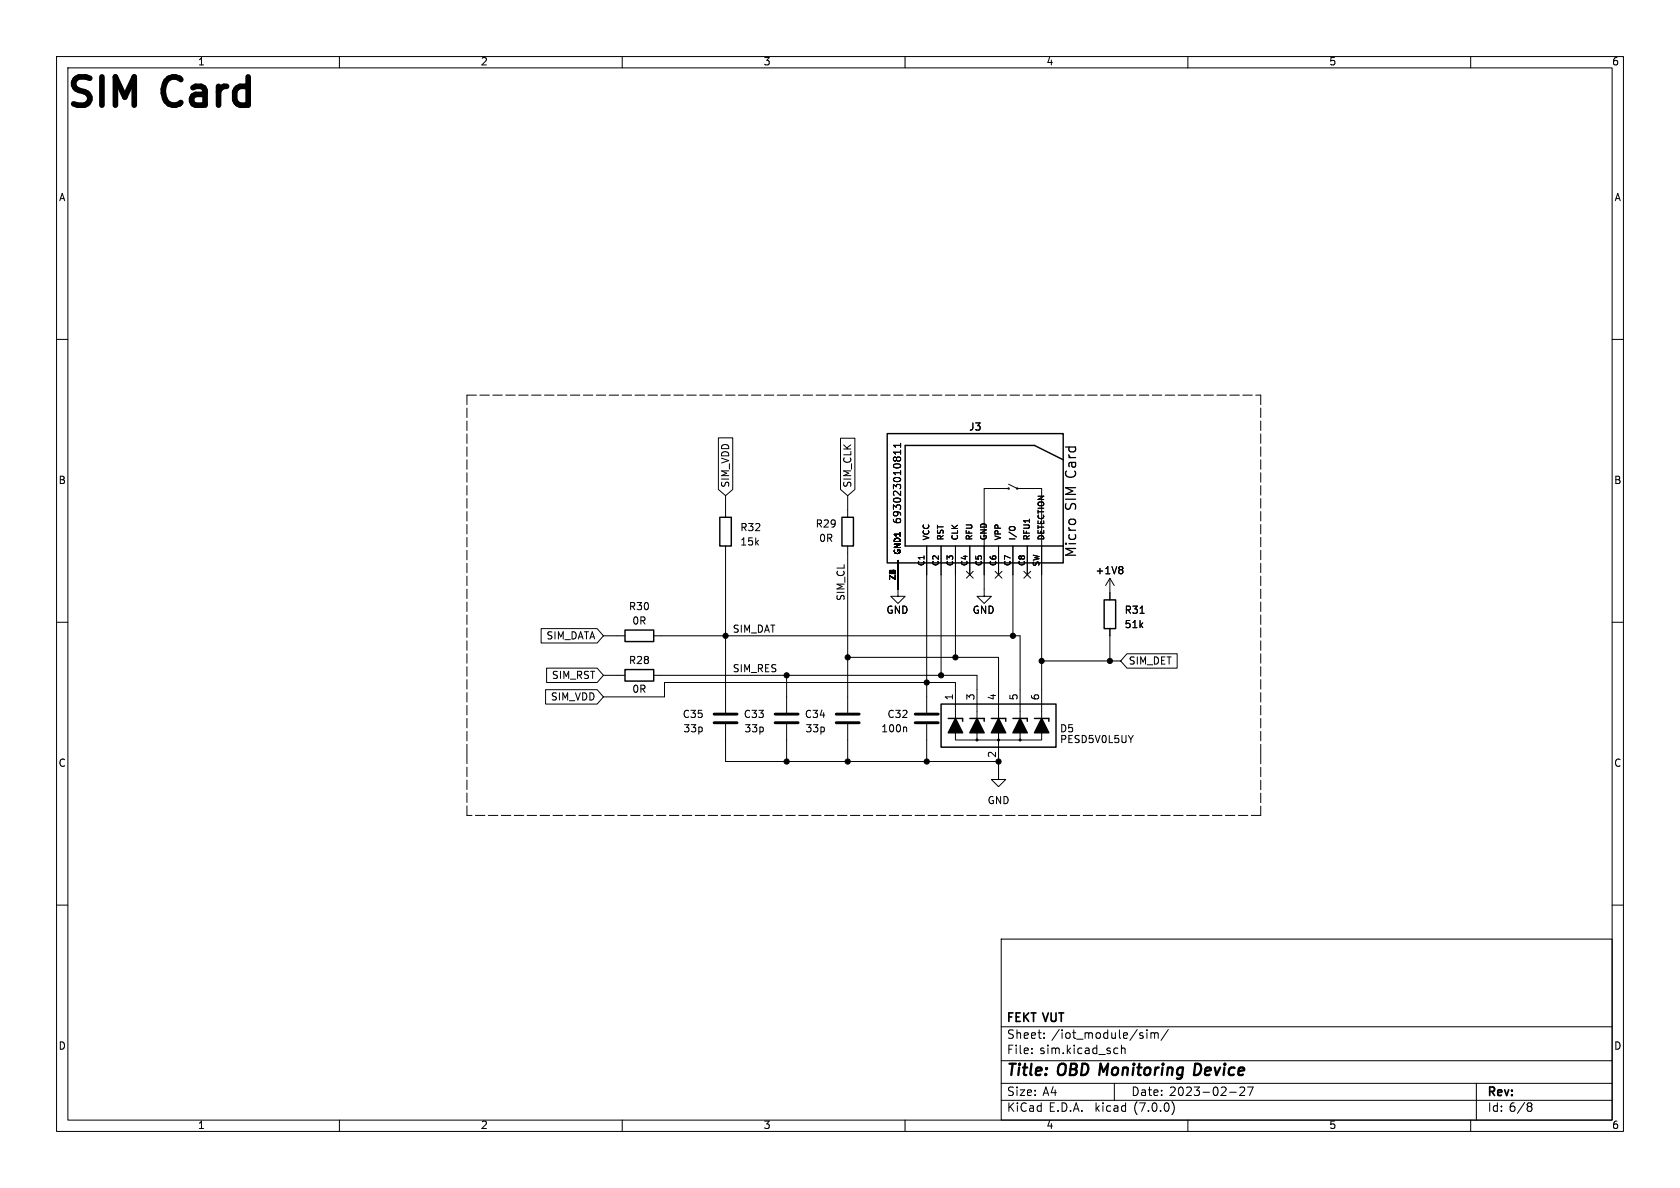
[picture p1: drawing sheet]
<svg xmlns="http://www.w3.org/2000/svg" width="297mm" height="210mm" viewBox="0 0 297 210" stroke-linecap="round" stroke-linejoin="round" font-family="sans-serif">
<g fill="none" stroke="#000" stroke-width=".18">
<path d="M10 10h277v190h-277zM12 12h273v186h-273zM60 10v2M110 10v2M160 10v2M210 10v2M260 10v2M10 60h2M285 60h2M127 77.4h2.5v9.1l-1.2 1.1-1.3-1.1zM148.6 77.5h2.5v9l-1.2 1.1-1.3-1.1zM159.2 78.4v.7"/>
<path d="M159.2 79.6v.7M159.2 79.9h-1.3l.4 .4M159.2 78.7h-1.3l.4 .4M128.3 87.6v3.8M128.3 96.5v29.5M149.9 87.6v3.8M149.9 96.5v29.5M158.7 99.1v6.3h1.3l-1.3 1.3-1.2-1.3h1.2M163.8 96.5v29.5M166.4 96.5v22.9M168.9 96.5v19.7M171.4 96.5v5.1"/>
<path d="M176.5 96.5v5.1M178.2 86.4h-4.2v19h1.3l-1.3 1.3-1.3-1.3h1.3M178.3 85.6l1.5 .8M178.5 93.2l.3-.1 .6 .1M179.1 96.5v15.9M180 86.4h4.1v44.4h-15.2v-10.1h-51.4v2.5h-10.8M181.6 96.5v5.1M10 110h2M95.7 111.1h9.9l1.1 1.3-1.1 1.3h-9.9zM96.6 118.1h9l1.1 1.3-1.1 1.3h-9zM106.7 112.4h3.8M106.7 119.4h3.8"/>
<path d="M115.6 112.4h64.7v18.4M115.6 119.4h57.1v11.4M139.1 119.4v6.6M149.9 116.2h26.6v21.6h-1.2l1.2 1.3 1.3-1.3h-1.3M170.8 101l1.3 1.2M172.1 101l-1.3 1.2M175.9 101l1.2 1.2M177.1 101l-1.2 1.2M181 101l1.2 1.2M182.2 101l-1.2 1.2M184.1 116.8h14M196.2 102.2v3.8"/>
<path d="M196.2 111.1v5.7M196.2 102.2l-.7 1.3M196.2 102.2l.8 1.3M198.3 100.2l.2 .2-.2 .3 .2 .2v.3l-.2 .2M199.2 115.6h8.9v2.5h-8.9l-1.1-1.3zM285 110h2M96.5 121.9h9.1l1.1 1.3-1.1 1.3h-9.1zM128.3 128v6.6h48.2M139.1 128v6.6M149.9 128v6.6M160.1 128.5l.2 .2v.7M163.8 128v6.6"/>
<path d="M200.3 130l-.4 .7M10 160h2M285 160h2M177 166h108v32h-108zM60 198v2M110 198v2M160 198v2M177 194.5h108M177 191.5h108M177 187.5h108M177 181.5h108M182.4 186.1v.2"/>
<path d="M182.4 185.3v.2M184.6 183.4v.2M184.6 182.6v.2M197 191.5v3M197.5 185.3h.1M197.6 186.2l-.1 .1M198.3 184.8v1.5M198.3 185.4l.2-.1h.3l.1 1M201.7 183.1h.3l.1 .2-.2 .3h-.3M201.7 182.6h.3M202.8 182.1v.1M202.8 182.6v1"/>
<path d="M203.5 182.7l.4-.1 .2 .2M203.5 182.6v1M204.1 182.8l.2-.2h.4l.1 1M204.1 182.8v.8M206.5 182l-1.2 1.9M207.2 194.8a1.74 1.74 0 0 1 0 2.2M210 198v2M217.4 193.1h1.1M219.2 192.3l.6-.1 .2 .1v.3l-.9 1.1h.9M220.5 192.2h1l-.6 1.5M260 198v2M261 191.5v6.5"/>
<path d="M270.3 195h.2l.3 .2-.3 .4M270.3 195.6h.2M270.5 195.6l.3 .1v.5l-.3 .3h-.2"/>
<circle cx="178.3" cy="86.4" r=".13"/>
<circle cx="179.8" cy="86.4" r=".13"/>
</g>
<path d="M211.8 188h-.5l-.2 2 .7-.1" fill="none" stroke="#000" stroke-width=".4"/>
<g fill="none" stroke="#000" stroke-width=".25">
<path d="M156.8 76.6h31.2v22.9h-31.2zM127.3 91.4h2v5.1h-2zM148.8 91.4h2.1v5.1h-2.1zM188 81.3l-5.1-2.6h-22.9v17.8h28M110.5 111.4h5.1v2h-5.1zM110.5 118.4h5.1v2h-5.1zM195.2 106h2v5.1h-2zM166.4 124.5h20.3v7.6h-20.3zM167.6 127h2.6v.5M171.4 127h2.6v.5M175.3 127h2.5v.5M179.1 127h2.5v.5"/>
<path d="M182.9 127h2.5v.5"/>
</g>
<path d="M126.2 127.8h4.1M126.2 126.2h4.1M137 127.8h4.1M137 126.2h4.1M147.8 127.8h4.1M147.8 126.2h4.1M161.8 127.8h4.1M161.8 126.2h4.1" fill="none" stroke="#000" stroke-width=".51"/>
<g fill="#000" stroke="#000" stroke-width=".18">
<circle cx="128.3" cy="112.4" r=".46"/>
<circle cx="139.1" cy="119.4" r=".46"/>
<circle cx="149.9" cy="116.2" r=".46"/>
<circle cx="166.4" cy="119.4" r=".46"/>
<circle cx="168.9" cy="116.2" r=".46"/>
<circle cx="179.1" cy="112.4" r=".46"/>
<circle cx="184.1" cy="116.8" r=".46"/>
<circle cx="196.2" cy="116.8" r=".46"/>
<circle cx="139.1" cy="134.6" r=".46"/>
<circle cx="149.9" cy="134.6" r=".46"/>
<circle cx="163.8" cy="134.6" r=".46"/>
<circle cx="163.8" cy="120.7" r=".46"/>
<circle cx="172.7" cy="130.8" r=".18"/>
<circle cx="176.5" cy="130.8" r=".18"/>
<circle cx="176.5" cy="134.6" r=".46"/>
<circle cx="180.3" cy="130.8" r=".18"/>
</g>
<path d="M168.9 127l1.3 2.5h-2.6zM172.7 127l1.3 2.5h-2.6zM176.5 127l1.3 2.5h-2.5zM180.3 127l1.3 2.5h-2.5zM184.1 127l1.3 2.5h-2.5z" fill="#000" stroke="#000" stroke-width=".25"/>
<path d="M82.5 69.9v63.5M82.5 69.9h140.4M222.9 69.9v63.5M222.9 133.4v10.7M82.5 144.1v-10.7M222.9 144.1h-140.4" fill="none" stroke="#000" stroke-width=".18" stroke-dasharray="1.7 .6"/>
<g font-size="7">
<text x="12.1" y="19.7">SIM</text>
<text x="29.4" y="19.7">Card</text>
</g>
<g font-size="2.8">
<text x="178" y="190.8">Title:</text>
<text x="187.1" y="190.8">OBD Monitoring</text>
<text x="212.4" y="190.8">Device</text>
</g>
<g font-size="2.5">
<text x="190.5" y="90.2" transform="rotate(-90 190.5 90.2)">SIM Card</text>
<text x="190.5" y="98.6" transform="rotate(-90 190.5 98.6)">Micro</text>
</g>
<g font-size="2.1">
<text x="178" y="183.9">Sheet:</text>
<text x="178" y="181.1">FEKT VUT</text>
<text x="185.9" y="183.9">/iot_module/sim/</text>
<text x="178" y="186.6">File:</text>
<text x="183.8" y="186.6">sim.kicad_sch</text>
<text x="178" y="196.8">KiCad</text>
<text x="178" y="194">Size:</text>
<text x="184.3" y="194">A4</text>
<text x="185.4" y="196.8">E.D.A.</text>
<text x="193.7" y="196.8">kicad</text>
<text x="200" y="194">Date:</text>
<text x="200.6" y="196.8">(7.0.0)</text>
<text x="206.7" y="194">2023-02-27</text>
<text x="263" y="194.2">Rev:</text>
<text x="263" y="196.8">Id: 6/8</text>
</g>
<g font-size="1.8">
<text x="35" y="11.8">1</text>
<text x="85" y="11.8">2</text>
<text x="135" y="11.8">3</text>
<text x="185" y="11.8">4</text>
<text x="235" y="11.8">5</text>
<text x="285" y="11.8">6</text>
<text x="10.4" y="35.8">A</text>
<text x="285.4" y="35.8">A</text>
<text x="171.3" y="76.4">J3</text>
<text x="10.3" y="85.8">B</text>
<text x="129.2" y="86.2" transform="rotate(-90 129.2 86.2)">SIM_VDD</text>
<text x="150.8" y="86.2" transform="rotate(-90 150.8 86.2)">SIM_CLK</text>
<text x="285.3" y="85.8">B</text>
<text x="130.8" y="94.2">R32</text>
<text x="144.1" y="93.5">R29</text>
<text x="159.6" y="92.7" transform="rotate(-90 159.6 92.7)">693023010811</text>
<text x="130.8" y="96.7">15k</text>
<text x="144.7" y="96.1">0R</text>
<text x="193.6" y="101.8">+1V8</text>
<text x="149.5" y="106.4" transform="rotate(-90 149.5 106.4)">SIM_CL</text>
<text x="96.5" y="113.3">SIM_DATA</text>
<text x="111.1" y="108.1">R30</text>
<text x="111.7" y="110.7">0R</text>
<text x="129.5" y="112">SIM_DAT</text>
<text x="156.6" y="108.8">GND</text>
<text x="171.9" y="108.8">GND</text>
<text x="198.8" y="108.8">R31</text>
<text x="198.8" y="111.3">51k</text>
<text x="111.1" y="117.7">R28</text>
<text x="129.5" y="119">SIM_RES</text>
<text x="199.5" y="117.8">SIM_DET</text>
<text x="97.3" y="124.1">SIM_VDD</text>
<text x="97.4" y="120.3">SIM_RST</text>
<text x="111.7" y="122.7">0R</text>
<text x="168.7" y="123.9" transform="rotate(-90 168.7 123.9)">1</text>
<text x="172.5" y="123.9" transform="rotate(-90 172.5 123.9)">3</text>
<text x="176.3" y="123.9" transform="rotate(-90 176.3 123.9)">4</text>
<text x="180.1" y="123.9" transform="rotate(-90 180.1 123.9)">5</text>
<text x="183.9" y="123.9" transform="rotate(-90 183.9 123.9)">6</text>
<text x="120.6" y="127.2">C35</text>
<text x="120.8" y="129.7">33p</text>
<text x="131.4" y="127.2">C33</text>
<text x="131.6" y="129.7">33p</text>
<text x="142.2" y="127.2">C34</text>
<text x="142.3" y="129.7">33p</text>
<text x="155.7" y="129.7">100n</text>
<text x="156.8" y="127.2">C32</text>
<text x="187.3" y="129.7">D5</text>
<text x="187.3" y="131.6">PESD5V0L5UY</text>
<text x="10.3" y="135.8">C</text>
<text x="176.3" y="134" transform="rotate(-90 176.3 134)">2</text>
<text x="285.3" y="135.8">C</text>
<text x="174.5" y="142.4">GND</text>
<text x="10.3" y="185.8">D</text>
<text x="285.3" y="185.8">D</text>
<text x="35" y="199.8">1</text>
<text x="85" y="199.8">2</text>
<text x="135" y="199.8">3</text>
<text x="185" y="199.8">4</text>
<text x="235" y="199.8">5</text>
<text x="285" y="199.8">6</text>
</g>
<g font-size="1.4">
<text x="164.5" y="95.5" transform="rotate(-90 164.5 95.5)">VCC</text>
<text x="167.1" y="95.5" transform="rotate(-90 167.1 95.5)">RST</text>
<text x="169.6" y="95.5" transform="rotate(-90 169.6 95.5)">CLK</text>
<text x="172.1" y="95.5" transform="rotate(-90 172.1 95.5)">RFU</text>
<text x="174.7" y="95.5" transform="rotate(-90 174.7 95.5)">GND</text>
<text x="177.2" y="95.5" transform="rotate(-90 177.2 95.5)">VPP</text>
<text x="179.8" y="95.5" transform="rotate(-90 179.8 95.5)">I/O</text>
<text x="182.3" y="95.5" transform="rotate(-90 182.3 95.5)">RFU1</text>
<text x="184.8" y="95.5" transform="rotate(-90 184.8 95.5)">DETECTION</text>
<text x="158.5" y="101.8" transform="rotate(-90 158.5 101.8)">2</text>
<text x="159.4" y="98" transform="rotate(-90 159.4 98)">GND1</text>
<text x="163.6" y="100.1" transform="rotate(-90 163.6 100.1)">C1</text>
<text x="166.1" y="100.1" transform="rotate(-90 166.1 100.1)">C2</text>
<text x="168.7" y="100.1" transform="rotate(-90 168.7 100.1)">C3</text>
<text x="171.2" y="100.1" transform="rotate(-90 171.2 100.1)">C4</text>
<text x="173.7" y="100.1" transform="rotate(-90 173.7 100.1)">C5</text>
<text x="176.3" y="100.1" transform="rotate(-90 176.3 100.1)">C6</text>
<text x="178.8" y="100.1" transform="rotate(-90 178.8 100.1)">C7</text>
<text x="181.4" y="100.1" transform="rotate(-90 181.4 100.1)">C8</text>
<text x="183.9" y="100.2" transform="rotate(-90 183.9 100.2)">SW</text>
<text x="158.5" y="102.7" transform="rotate(-90 158.5 102.7)">Z1</text>
</g>
</svg>
